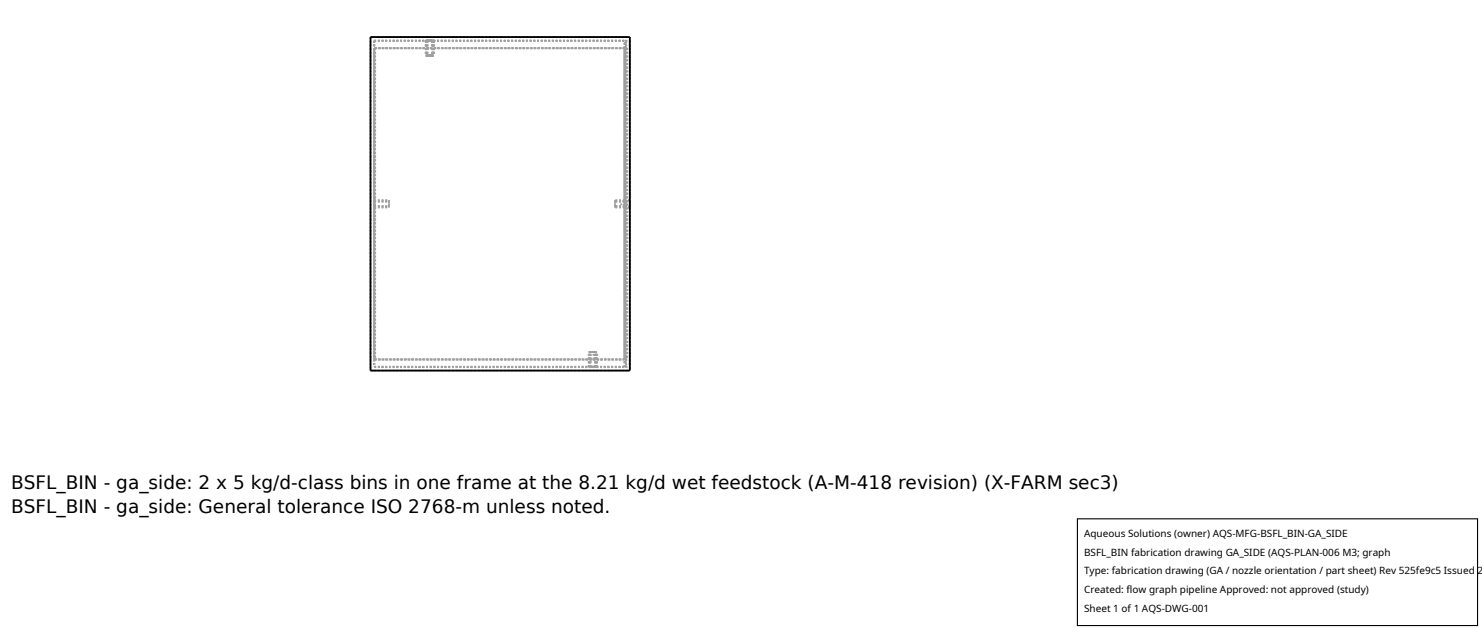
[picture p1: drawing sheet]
<svg xmlns="http://www.w3.org/2000/svg" width="212mm" height="90mm" viewBox="0 0 212 90" stroke-linecap="round" stroke-linejoin="round" font-family="sans-serif">
<g fill="none" stroke="#a0a0a0" stroke-width=".26" stroke-dasharray=".3 .3" stroke-linecap="butt">
<path d="M52.9 5.3h37.1M52.9 5.3v47.6M53.4 5.8h35.8M53.4 5.8h7.5M53.4 5.8v22.8M53.4 5.8v46.6M53.4 6.9v44.4M53.4 6.9h35.8M53.4 6.9h.2M53.6 6.9h35.6M53.6 6.9v44.4M60.8 5.8h1.1"/>
<path d="M60.8 7.9h.6M60.8 5.8v2.1M60.9 5.8h1M60.9 7.9h1M60.9 5.8v2.1M61 7.9h.4M61 5.8h.8M61 5.8v2.1M61.1 7.9h.6M61.1 7.9h-.2M61.1 5.8h.6M61.1 5.8v2.1"/>
<path d="M61.4 5.8h-.6M61.4 7.9h.5M61.4 7.9h.4M61.4 5.8h-.4M61.7 5.8v2.1M61.7 7.9h-.6M61.8 7.9h-.8M61.8 5.8h-.4M61.8 5.8v2.1M61.9 5.8h27.3M61.9 5.8v2.1M61.9 7.9h-.2"/>
<path d="M61.9 7.9h-1M61.9 5.8h-.5M61.9 7.9h-1.1M89.2 6.9v44.4M89.2 6.9v21.7M89.3 6.9v44.4M89.3 6.9v-1.1M89.3 6.9h.3M89.3 5.8h.1M89.3 6.9v21.7M89.3 5.8h.7M89.4 5.8v22.8"/>
<path d="M89.6 6.9v44.4M90 5.3v47.6M90 5.8v46.6M53.4 29.6v22.8M53.4 29.6v-1M53.4 28.6h2.2M53.4 29.6h2.2M53.4 29.4v-.6M53.4 28.8h2.2M53.4 29.4h2.2M53.4 28.8v.6M55.6 29.6v-1"/>
<path d="M55.6 28.6v.2M55.6 29.4v-.6M55.6 29.4v.2M55.6 28.8v.6M55.6 28.6v1M87.8 28.6v1M87.8 29.6v-.2M87.8 28.8v.6M87.8 28.8v-.2M87.8 29.6v-1M87.8 29.4v-.6M89.2 28.6v1"/>
<path d="M89.2 28.6v-22.8M89.2 29.6h-1.4M89.2 28.6h-1.4M89.2 28.8v.6M89.2 29.4h-1.4M89.2 28.8h-1.4M89.2 29.4v-.6M89.2 29.6v21.7M89.2 29.6a.47 .47 0 0 1-.5-.5 .47 .47 0 0 1 .5-.5M89.2 29.4l-.2-.3 .2-.3M89.3 28.6v-22.8M89.3 29.1v-.5"/>
<path d="M89.3 29.6v-.5M89.3 29.6l.2-.5-.2-.5M89.3 29.4v-.3M89.3 29.4l.1-.3-.1-.3M89.3 29.1v-.3M89.3 28.8v.6M89.3 29.4v-.6M89.3 29.6v21.7M89.4 29.6h-.1M89.4 29.6v.1M89.4 29.7v-.1M89.4 28.6h-.1"/>
<path d="M89.4 28.6v-.1M89.4 28.5v.1M89.4 29.4h-.1M89.4 29.4v.1M89.4 29.5v-.1M89.4 28.8h-.1M89.4 28.8v-.1M89.4 28.7v.1M89.4 28.8v.6M89.4 29.6v22.8M90 29.1v.6M90 29.7v-1.2"/>
<path d="M90 28.5v.6M90 29.1v.4M90 29.5v-.8M90 28.7v.4M90 28.5h-.6M90 29.7h-.6M90 28.7h-.6M90 29.5h-.6M52.9 52.9h37.1M53.4 51.3v-44.4M53.4 51.3h35.8M53.4 51.3h.2"/>
<path d="M53.4 52.4h35.8M53.4 52.4h30.8M53.4 51.3h30.8M53.6 51.3h35.6M53.6 51.3h30.6M84.1 52.4h.6M84.1 50.3h1.1M84.1 51.3h.1M84.1 52.4v-2.1M84.1 52.4v-1.1M84.2 51.3v-1M84.2 52.4v-2.1"/>
<path d="M84.2 50.3h.1M84.2 50.3h1M84.2 51.3h-.1M84.2 50.3h.9M84.2 52.4h.5M84.2 51.3h.5M84.2 52.4v-1.1M84.3 50.3h-.1M84.3 50.3h.8M84.3 51.3h-.1M84.3 51.3v-1M84.3 51.3h.8"/>
<path d="M84.3 52.4v-2.1M84.3 52.4h.7M84.3 50.3h.7M84.7 52.4h.5M84.7 50.3h-.6M84.7 50.3h-.5M84.7 52.4h.4M84.7 51.3h.4M84.8 51.3h.4M84.8 51.3v-1M84.8 50.3h-.1M84.8 51.3h4.4"/>
<path d="M84.8 50.3h-.6M85 50.3h-.7M85 50.3h.2M85 52.4h-.7M85 52.4v-2.1M85.1 51.3v-1M85.1 50.3h-.4M85.1 52.4h-.9M85.1 52.4v-2.1M85.2 52.4h4M85.2 52.4h-1M85.2 50.3h-1"/>
<path d="M85.2 52.4v-2.1M85.2 51.3v-1M85.2 51.3h4M85.2 50.3h-.1M85.2 52.4h-1.1M85.2 50.3h-.5M89.2 52.4v-46.6M89.2 52.4v-22.8M89.3 52.4h.1M89.3 52.4h.7M89.3 52.4v-22.8M89.3 52.4v-1.1"/>
<path d="M89.3 51.3h.3M89.3 52.4v-46.6"/>
</g>
<path d="M52.9 5.3h37.1v47.6h-37.1z" fill="none" stroke="#000" stroke-width=".26"/>
<path d="M153.9 74.1h57.1v15.2h-57.1z" fill="#fff" stroke="#000" stroke-width=".16"/>
<g font-size="2.6">
<text x="1.6" y="69.8">BSFL_BIN - ga_side: 2 x 5 kg/d-class bins in one frame at the 8.21 kg/d wet feedstock (A-M-418 revision) (X-FARM sec3)</text>
<text x="1.6" y="73.3">BSFL_BIN - ga_side: General tolerance ISO 2768-m unless noted.</text>
</g>
<g font-size="1.4">
<text x="154.8" y="76.6">Aqueous Solutions (owner) AQS-MFG-BSFL_BIN-GA_SIDE</text>
<text x="154.8" y="79.3">BSFL_BIN fabrication drawing GA_SIDE (AQS-PLAN-006 M3; graph</text>
<text x="154.8" y="82">Type: fabrication drawing (GA / nozzle orientation / part sheet) Rev 525fe9c5 Issued 2</text>
<text x="154.8" y="84.7">Created: flow graph pipeline Approved: not approved (study)</text>
<text x="154.8" y="87.4">Sheet 1 of 1 AQS-DWG-001</text>
</g>
</svg>
